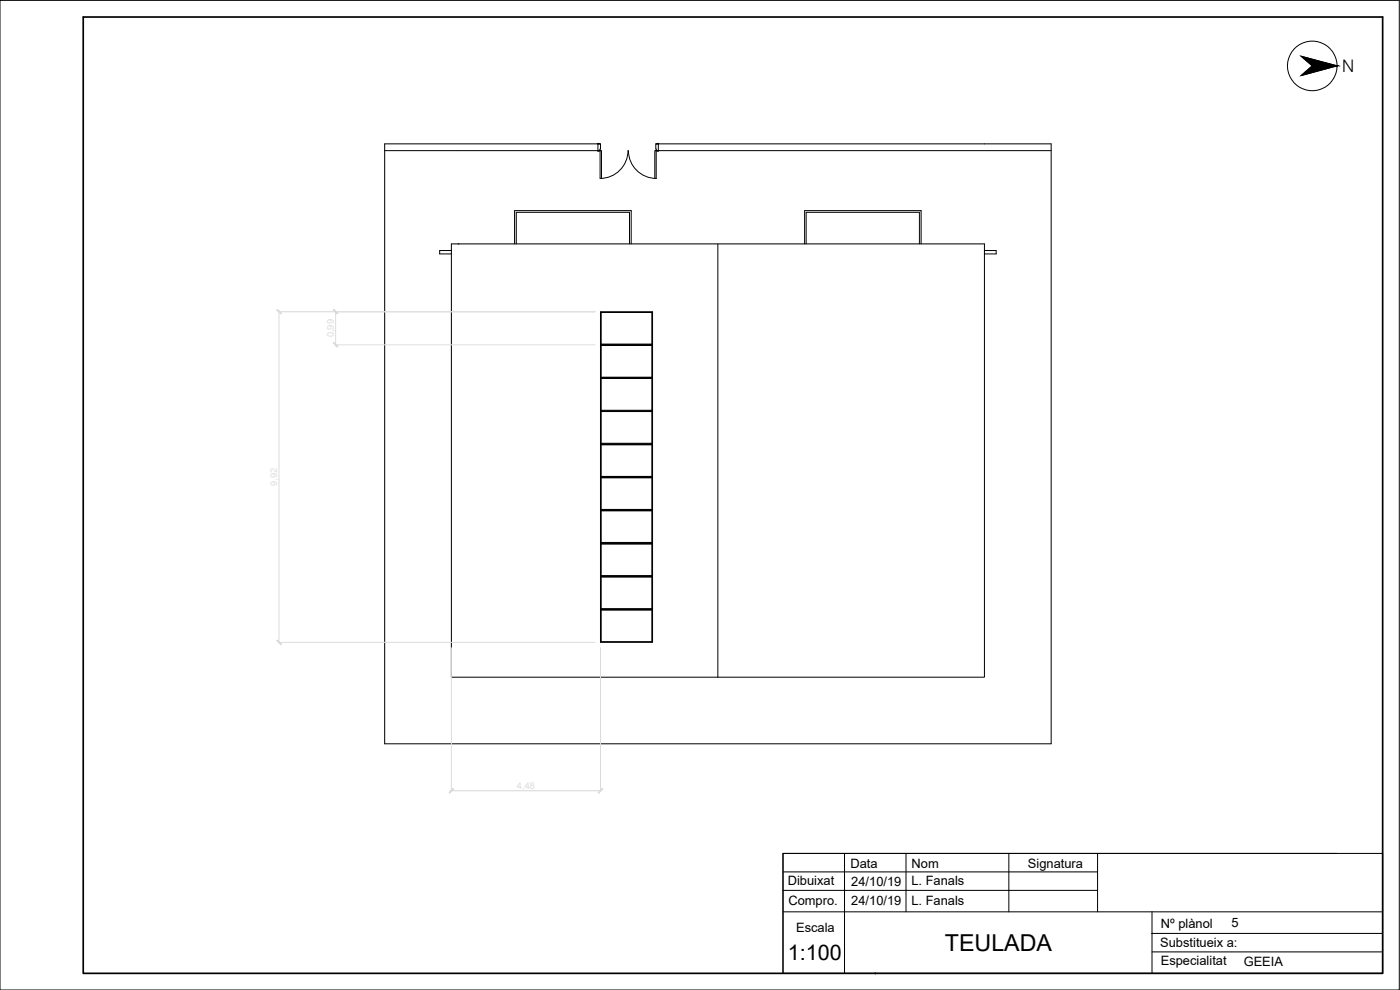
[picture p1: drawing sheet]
<svg xmlns="http://www.w3.org/2000/svg" width="420mm" height="297mm" viewBox="0 0 420 297" stroke-linecap="round" stroke-linejoin="round" font-family="sans-serif">
<path d="M25 5.1h390v286.9h-390z" fill="none" stroke="#000" stroke-width=".51"/>
<g fill="none" stroke="#000" stroke-width=".3">
<path d="M0 .1h419.9v296.9h-419.9zM253.4 256.1v35.9M271.9 256.1v17.5M302.8 256.1v17.5M329.4 256.1v17.5M401.1 256.1h-166.1v35.9h180v-35.9h-180v35.9M235 273.6h180M235 261.6h94.4M235 267.2h94.4M345.7 273.6v18.4M262.5 292h.3M262.7 291.9v.4"/>
<path d="M345.6 280.1h69.4M345.7 285.6h69.3"/>
</g>
<!-- layer: VISTA -->
<path d="M179.3 45.2h.7M179.3 43.2h.9M196.8 43.2h.9M197 45.2h118.5M135.5 73.2v130h159.9v-130" fill="none" stroke="#000" stroke-width=".3"/>
<!-- layer: CASA -->
<g fill="none" stroke="#000" stroke-width=".3">
<path d="M391.8 17.2v.8M393.4 19.4h3.4M393.8 19.8l-3.3 2.9 10.8-2.9M393.8 19.8l-3.3-2.9 10.8 2.9M393.8 19.8h7.5M398.7 19.1v.3h1.3M391.8 21.6v.7M115.4 45.2h64.1M179.5 43.2h-64.1v180h200.1v-180h-117.9M135.5 75.2h-3.5v1h3.5M135.5 73.2h159.9M137.5 73.2h.1"/>
<path d="M154.4 73.2v-10h35v10M154.9 73.2v-9.5h34v9.5M215.4 73.2v130M241.5 73.2v-10h34.9v10M241.9 73.2v-9.5h34v9.5M295.4 75.2h3.6v1h-3.6M180.2 93.5h15.6v99.2h-15.6zM180.4 93.8h15.2v9.4h-15.2zM180.2 113.4h15.6M180.2 103.4h15.6M180.4 103.7h15.2v9.5h-15.2zM180.4 113.6h15.2v9.5h-15.2z"/>
<path d="M180.2 133.2h15.6M180.2 123.3h15.6M180.4 123.5h15.2v9.5h-15.2zM180.4 133.4h15.2v9.5h-15.2zM180.2 153.1h15.6M180.2 143.1h15.6M180.4 143.3h15.2v9.6h-15.2zM180.4 153.2h15.2v9.6h-15.2zM180.2 172.9h15.6M180.2 163h15.6M180.4 163.2h15.2v9.5h-15.2zM180.4 173.1h15.2v9.5h-15.2z"/>
<path d="M180.2 182.8h15.6M180.4 183h15.2v9.5h-15.2z"/>
<circle cx="393.8" cy="19.8" r="7.5"/>
</g>
<!-- layer: PORTES -->
<path d="M179.5 45.2v-2h.7l-.2 2-.7 .1 .6-.1M179.5 43.2l-.2-.2 .6 .2M180.1 53.5v-8.3h.4v8.3M188.5 45.2a8.4 8.4 0 0 1-8.4 8.3M188.6 45.2a8.4 8.4 0 0 0 8.3 8.3v-8.3h-.4v8.3M197.1 45.2l.6 .1-.7-.1-.2-2h.8v2M197.1 43.2l.6-.2-.1 .2" fill="none" stroke="#000" stroke-width=".3"/>
<!-- layer: COTES -->
<path d="M83.7 93.5h94.9M83.7 93.1v100M100.7 93.1v10.8M100.7 103.4h77.9M83.7 192.7h94.9M135.5 194.3v43M180.2 194.3v43M135 237.3h45.6" fill="none" stroke="#dbdbdb" stroke-width=".3"/>
<!-- layer: 0 -->
<g fill="#dbdbdb" stroke="#dbdbdb" stroke-width=".3">
<path d="M100.1 93l1.2 1.2 .1-.1zM100.1 93l.1-.1 1.2 1.2z"/>
<path d="M100.1 102.9l1.3 1.1-1.2-1.2zM100.1 102.9l1.3 1.1-.1 .1z"/>
<path d="M83.1 93l1.2 1.2 .1-.1zM83.1 93l.1-.1 1.2 1.2z"/>
<path d="M83.2 192.1l-.1 .1 1.3 1.1zM83.1 192.2l1.3 1.1-.1 .1z"/>
<path d="M179.5 237.8l.2 .1 1.1-1.3zM180.8 236.6l.1 .2-1.2 1.1z"/>
<path d="M136 236.6l-1.1 1.3 1.2-1.1zM136 236.6l-1.1 1.3-.1-.1z"/>
</g>
<!-- layer: VISTA -->
<path d="M390.5 16.9l10.8 2.9h-7.5zM390.5 22.7l10.8-2.9h-7.5z" fill="#000" stroke="#000" stroke-width=".3"/>
<text font-size="7" x="283.5" y="285.3">TEULADA</text>
<text font-size="6.4" x="236.5" y="287.9">1:100</text>
<text font-size="5.2" x="402.8" y="21.5">N</text>
<g font-size="3.9">
<text x="255.2" y="260.3">Data</text>
<text x="273.6" y="260.3">Nom</text>
<text x="308.5" y="260.3">Signatura</text>
<text x="236.4" y="265.7">Dibuixat</text>
<text x="255.5" y="265.8">24/10/19</text>
<text x="273.5" y="265.5">L. Fanals</text>
<text x="236.6" y="271.5">Compro.</text>
<text x="255.5" y="271.6">24/10/19</text>
<text x="273.5" y="271.7">L. Fanals</text>
<text x="238.9" y="279.6">Escala</text>
<text x="348.4" y="278.3">Nº plànol</text>
<text x="369.6" y="278.2">5</text>
<text x="348.2" y="284.1">Substitueix a:</text>
<text x="348.4" y="289.7">Especialitat</text>
<text x="373.3" y="289.9">GEEIA</text>
</g>
</svg>
